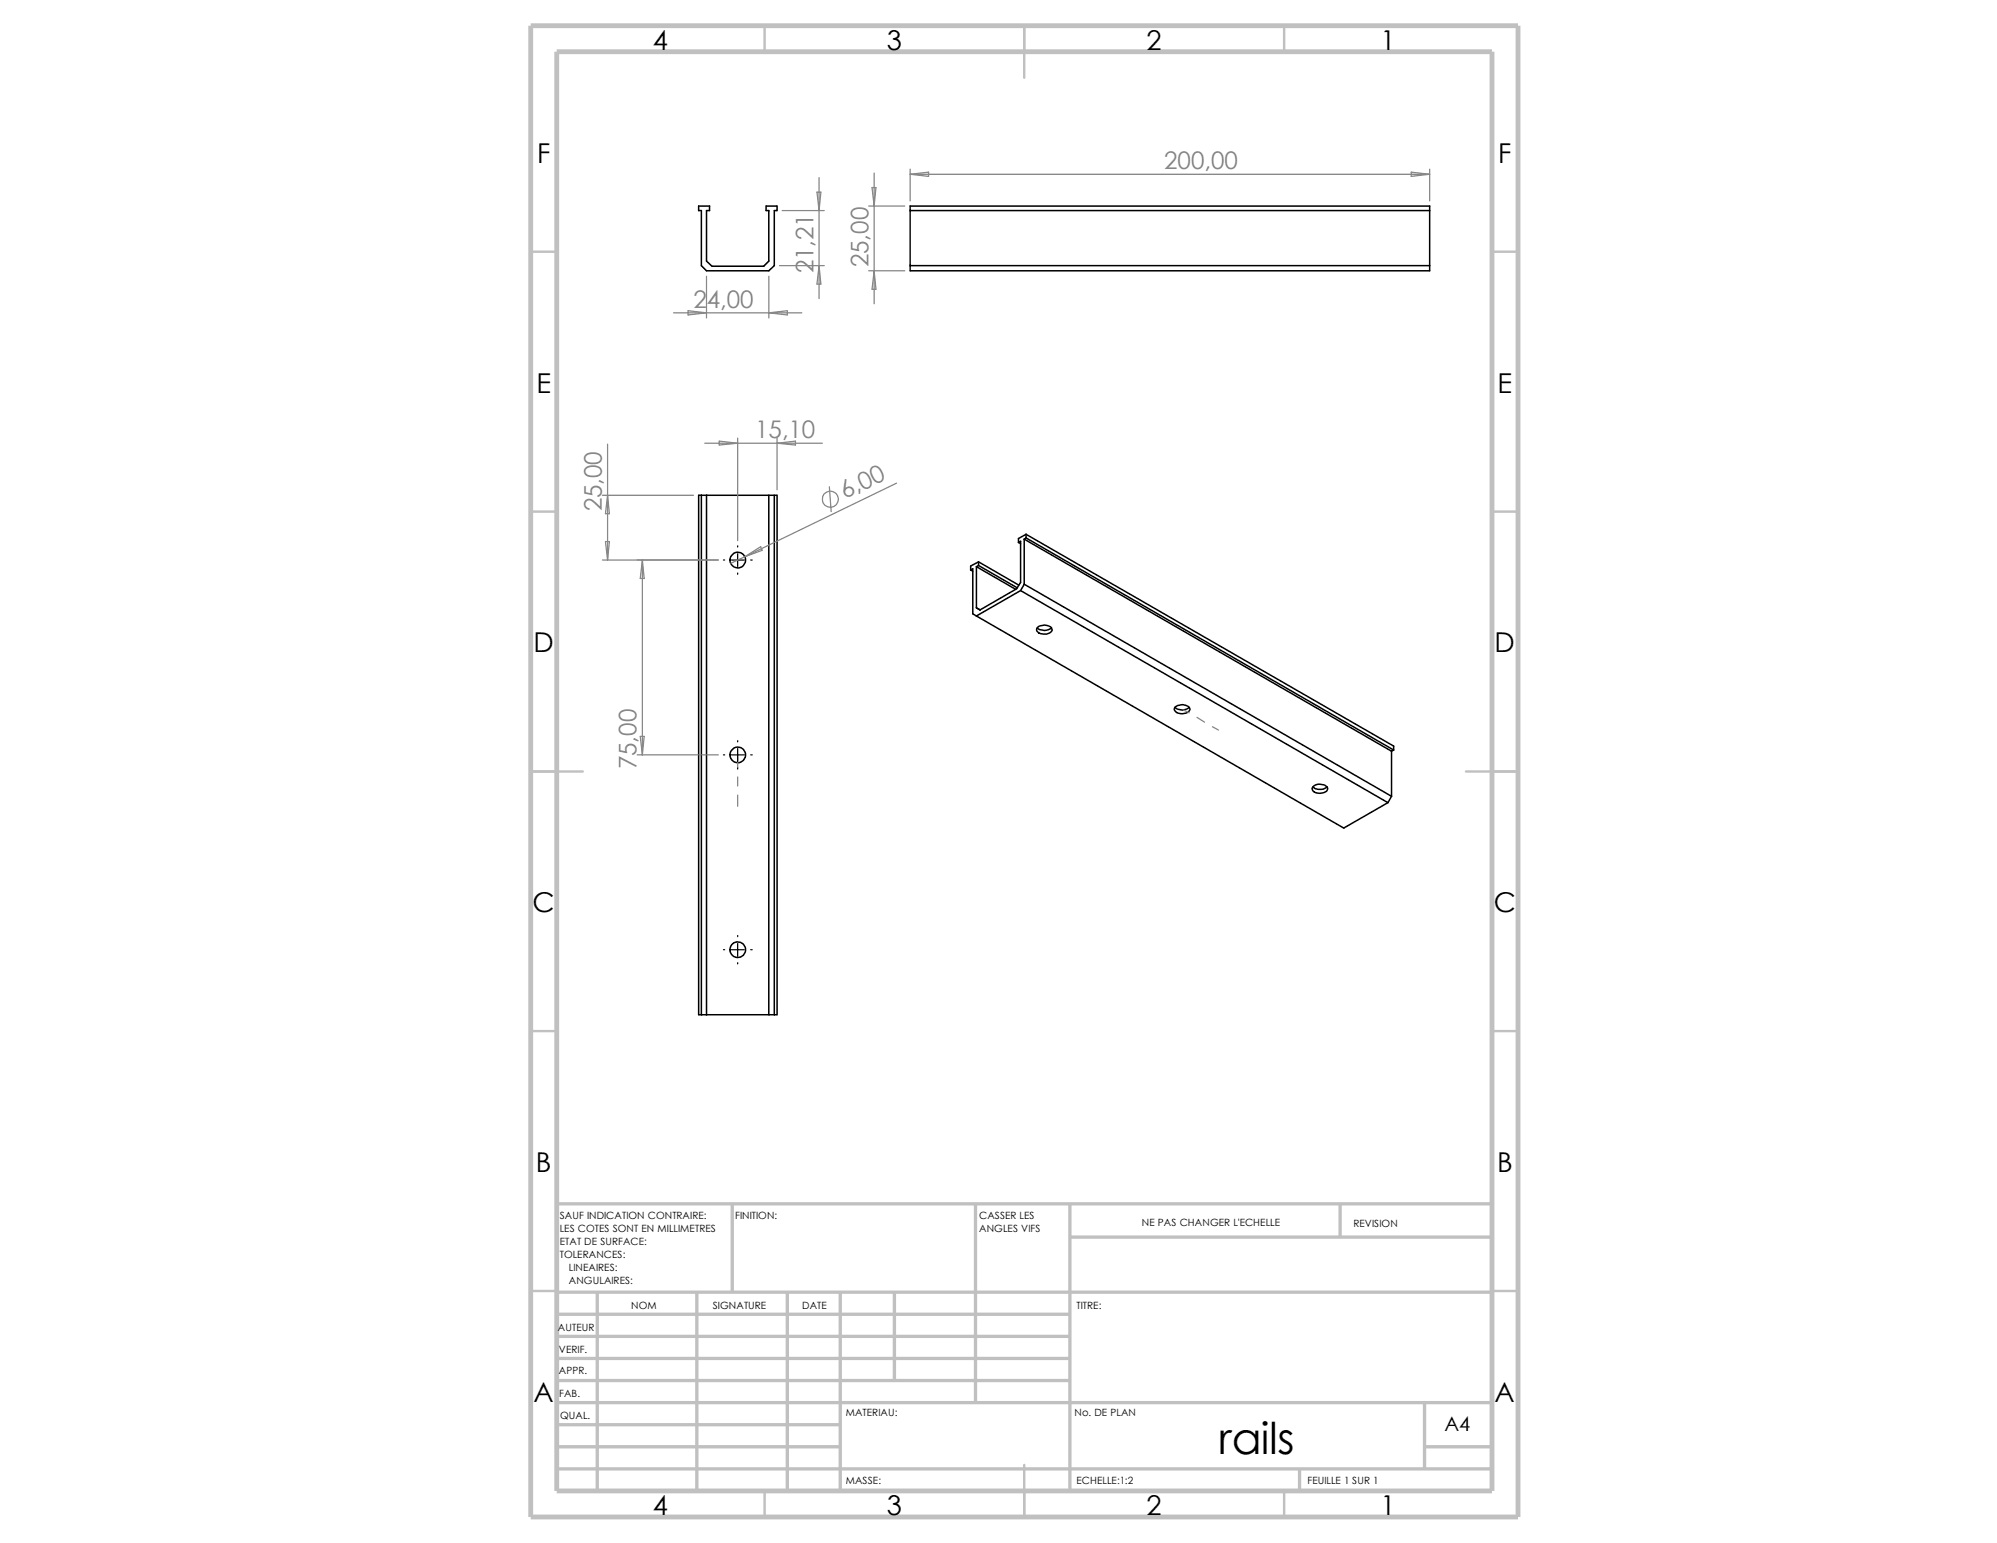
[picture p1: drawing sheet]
<svg xmlns="http://www.w3.org/2000/svg" width="279mm" height="216mm" viewBox="0 0 279 216" stroke-linecap="round" stroke-linejoin="round" font-family="sans-serif">
<g fill="none" stroke="#c0c0c0" stroke-width=".34">
<path d="M107 3.6v3.6M143.3 3.6v7.3M179.7 3.6v3.6M74.3 35.2h3.6M208.7 35.2h3.7M74.3 71.6h3.6M208.7 71.6h3.7M74.3 107.9h7.2M205.1 107.9h7.3M74.3 144.3h3.6M208.7 144.3h3.7M74.3 180.6h3.6"/>
<path d="M208.7 180.6h3.7M107 208.6v3.7M143.3 205v7.3M179.7 208.6v3.7"/>
</g>
<g fill="none" stroke="#c0c0c0" stroke-width=".47">
<path d="M102.4 168.4v12.4M136.5 168.4v27.9M149.7 173.1h59M149.7 168.4v40.2M187.5 168.4v4.7M208.7 168.4h-130.8v40.2M77.9 199.3h39.7M77.9 196.3h130.8M77.9 193.2h71.8M77.9 190.1h71.8M77.9 187h71.8M77.9 183.9h71.8"/>
<path d="M77.9 180.8h130.8M83.6 180.8v27.8M97.5 180.8v27.8M110.2 180.8v27.8M117.6 180.8v27.8M125.1 180.8v12.4M199.3 196.3v9.2M77.9 202.4h39.7M77.9 205.5h130.8M181.8 205.5v3.1M199.3 202.4h9.4"/>
</g>
<path d="M74.3 3.6h138.1v208.7h-138.1zM77.9 7.2h130.8v201.4h-130.8z" fill="none" stroke="#c0c0c0" stroke-width=".68" stroke-linecap="butt"/>
<g fill="none" stroke="#000" stroke-width=".21">
<path d="M97.7 28.8h1.6v.7h-.5v7l.8 .8h7.2l.8-.8v-7h-.4v-.7h1.5v.7h-.4v7.7l-.7 .7h-8.8l-.7-.7v-7.7h-.4zM127.3 28.8h72.7v9.1h-72.7zM127.3 29.5h72.7M127.3 37.2h72.7M97.7 69.3h11v72.7h-11zM98.1 69.3v72.7M98.8 69.3v72.7M107.6 69.3v72.7M108.3 69.3v72.7M135.8 79.8l.3-.2v6.3l.5 .3M135.8 79.8l.3 .1M136.6 79.3l5.5 3.2"/>
<path d="M136.9 78.6l-1.1 .6v.6M136.9 78.6v.5M136.9 79.1l-.3 .2M136.9 79.1l5.4 3.2M136.9 78.6l5.6 3.3M142.5 75.9l.3-.2v5.8l-.6 .9-5.1 2.9-.5-.3v-5.7M142.5 75.9l.3 .2M143.3 75.4v6.3M143.3 75.4l51.4 29.7M143.6 74.8l-1.1 .6v.5M143.6 74.8v.5M143.6 75.3l-.3 .1"/>
<path d="M143.6 75.3l51.4 29.6M143.6 74.8l51.4 29.6v.5M136.6 86.2l51.4 29.7 6.2-3.6M142.8 82.6l-6.2 3.6M142.8 82.6l51.4 29.7M143.3 81.7l-.5 .9M143.3 81.7l51.4 29.7M145.1 87.8a1.59 1.59 0 0 0 2 0M145.2 87.8a1.39 1.39 0 0 1 2 .2 .54 .54 0 0 1-.6 .6 1.36 1.36 0 0 1-1.6-.4zM164.4 99a1.59 1.59 0 0 0 2 0M164.4 98.9a1.44 1.44 0 0 1 2.1 .2v.1a1.28 1.28 0 0 1-1.9 .5l-.2-.3a.36 .36 0 0 1 0-.5zM183.7 110.1a1.63 1.63 0 0 0 2 0"/>
<path d="M183.7 110.1a1.44 1.44 0 0 1 2 .1 .77 .77 0 0 1-1 .8 .97 .97 0 0 1-1.1-.7zM194.7 111.4l-.5 .9M194.7 105.1v6.3M195 104.9l-.3 .2"/>
<circle cx="103.2" cy="78.4" r="1.1"/>
<circle cx="103.2" cy="105.6" r="1.08"/>
<circle cx="103.2" cy="132.9" r="1.08"/>
</g>
<g fill="none" stroke="#808080" stroke-width=".17">
<path d="M98.8 38.7v5.8M107.6 38.7v5.8M109.1 37.2h6.2M109.4 29.5h5.9M114.3 26.9h.6l-.3 2.6zM114.6 24.8v17M114.6 37.2l.3 2.6h-.6zM121.5 37.9h5.1M121.5 28.8h5.1M122 26.2h.6l-.3 2.6zM122.3 24.2v18.3M122.3 37.9l.3 2.6h-.6z"/>
<path d="M127.3 24.4l2.6-.3v.6zM127.3 23.7v4.4M127.3 24.4h72.7M197.4 24.1l2.6 .3-2.6 .3zM200 23.7v4.4M94.2 43.8h18M96.3 43.5l2.5 .3-2.5 .3zM107.6 43.8l2.6-.3v.6zM84.3 78.4h16.2M84.3 69.3h12.7M84.7 75.8h.6l-.3 2.6zM85 62.1v16.3"/>
<path d="M85 69.3l.3 2.6h-.6zM89.9 78.4l.2 2.5h-.5zM89.9 78.4v27.2M98.6 62h16.5M100.6 61.7l2.6 .3-2.6 .3zM103.2 61.3v14.3M104.2 77.9l2.2-1.4 .2 .5zM104.2 77.9l-2 .9M108.7 61.3v7.2M108.7 62l2.6-.3v.6zM116 68.1l.3 3.5M125.4 67.6l-21.2 10.3"/>
<path d="M165.5 99.3l.9 .4M89.2 105.6h11.3M89.6 103h.5l-.2 2.6zM103.2 105.9v1.5M103.2 108.7v1.3M103.2 111.3v1.5M167.5 100.4l1 .6M169.6 101.7l.9 .5"/>
<circle cx="116.2" cy="69.8" r="1.13"/>
</g>
<g fill="none" stroke="#000" stroke-width=".17">
<path d="M101.2 78.4h.2M102.3 78.4h1.8M103.2 76.4v.1M103.2 77.5v1.8M105 78.4h.2M103.2 80.2v.1M101.2 105.6h.2M102.3 105.6h1.8M103.2 103.6v.2M103.2 104.7v1.9M103.2 107.4v.2M105 105.6h.2"/>
<path d="M101.2 132.9h.2M102.3 132.9h1.8M103.2 130.9v.2M103.2 132v1.8M103.2 134.7v.2M105 132.9h.2"/>
</g>
<text font-size="6.1" x="170.5" y="203.4">rails</text>
<g font-size="3.8">
<text x="91.4" y="6.9">4</text>
<text x="124.1" y="6.9">3</text>
<text x="160.4" y="6.9">2</text>
<text x="193.1" y="6.9">1</text>
<text x="75.1" y="22.8">F</text>
<text x="209.6" y="22.8">F</text>
<text x="75.1" y="54.9">E</text>
<text x="209.5" y="54.9">E</text>
<text x="74.6" y="91.3">D</text>
<text x="209.1" y="91.3">D</text>
<text x="74.5" y="127.6">C</text>
<text x="209" y="127.6">C</text>
<text x="75" y="164">B</text>
<text x="209.5" y="164">B</text>
<text x="74.6" y="196.1">A</text>
<text x="209.1" y="196.1">A</text>
<text x="91.4" y="212">4</text>
<text x="124.1" y="212">3</text>
<text x="160.4" y="212">2</text>
<text x="193.1" y="212">1</text>
</g>
<g font-size="3.4" fill="#808080">
<text x="162.9" y="23.7">200,00</text>
<text x="113.8" y="38.2" transform="rotate(-90 113.8 38.2)">21,21</text>
<text x="121.5" y="37.4" transform="rotate(-90 121.5 37.4)">25,00</text>
<text x="97" y="43.1">24,00</text>
<text x="105.6" y="61.3">15,10</text>
<text x="84.2" y="71.6" transform="rotate(-90 84.2 71.6)">25,00</text>
<text x="118.2" y="69.9" transform="rotate(-26 118.2 69.9)">6,00</text>
<text x="89.1" y="107.6" transform="rotate(-90 89.1 107.6)">75,00</text>
</g>
<text font-size="2.8" x="202.1" y="200.3">A4</text>
<g font-size="1.4">
<text x="78.3" y="170.6">SAUF INDICATION CONTRAIRE:</text>
<text x="78.3" y="172.4">LES COTES SONT EN MILLIMETRES</text>
<text x="102.9" y="170.6">FINITION:</text>
<text x="137" y="172.3">ANGLES VIFS</text>
<text x="137" y="170.5">CASSER LES</text>
<text x="159.8" y="171.6">NE PAS CHANGER L'ECHELLE</text>
<text x="189.4" y="171.7">REVISION</text>
<text x="78.3" y="174.2">ETAT DE SURFACE:</text>
<text x="78.3" y="176">TOLERANCES:</text>
<text x="79.6" y="179.7">ANGULAIRES:</text>
<text x="79.6" y="177.8">LINEAIRES:</text>
<text x="88.3" y="183.2">NOM</text>
<text x="99.7" y="183.2">SIGNATURE</text>
<text x="112.2" y="183.2">DATE</text>
<text x="150.6" y="183.2">TITRE:</text>
<text x="78.1" y="186.2">AUTEUR</text>
<text x="78.2" y="189.3">VERIF.</text>
<text x="78.2" y="192.3">APPR.</text>
<text x="78.2" y="195.4">FAB.</text>
<text x="78.4" y="198.6">QUAL.</text>
<text x="118.3" y="198.1">MATERIAU:</text>
<text x="150.3" y="198.1">No. DE PLAN</text>
<text x="118.3" y="207.6">MASSE:</text>
<text x="150.6" y="207.6">ECHELLE:1:2</text>
<text x="182.9" y="207.6">FEUILLE 1 SUR 1</text>
</g>
</svg>
